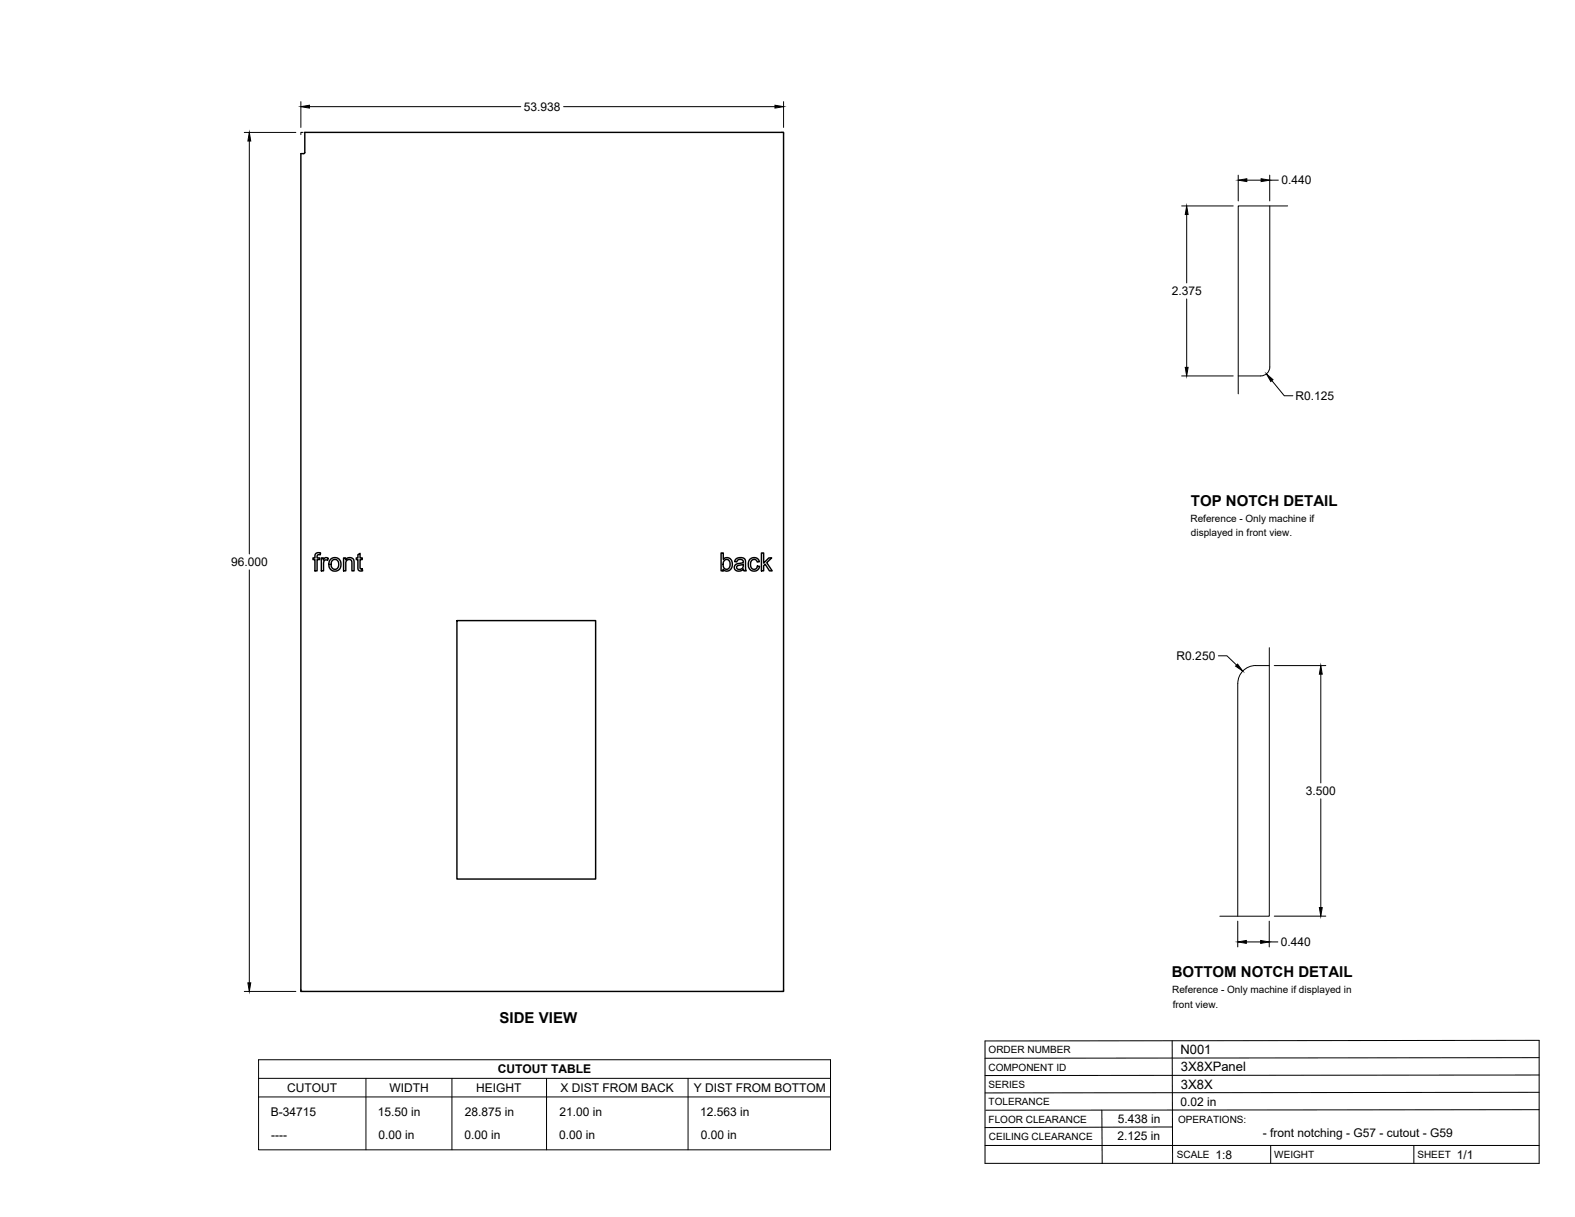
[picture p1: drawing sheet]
<svg xmlns="http://www.w3.org/2000/svg" width="559mm" height="432mm" viewBox="0 0 559 432" stroke-linecap="round" stroke-linejoin="round" font-family="sans-serif">
<!-- layer: Visible -->
<g fill="none" stroke="#000" stroke-width=".51">
<path d="M108.1 47h169.9v304.8h-171.3v-297.3h1.2l.2-.4zM112 196.4l.8-.3 .9 .1-.1 .7a.72 .72 0 0 0-.8-.1 .72 .72 0 0 0-.3 .7v.5h.9v.5h-.9v4h-.8v-4h-.7v-.5h.7zM114 198h.7v.6a1.12 1.12 0 0 1 1.8-.5l-.3 .7a1.01 1.01 0 0 0-1.2 .1 1.01 1.01 0 0 0-.2 1.2v2.4h-.8zM117.3 198.5a2.3 2.3 0 0 1 3.7 1.6 2.3 2.3 0 0 1-3.5 2.1 2.84 2.84 0 0 1-.2-3.7zM117.9 198.9l.9-.4 .7 .2 .5 .5 .2 1.5-.8 1.2-1 .1-.7-.7-.2-1.2zM121.9 198h.7v.6a1.63 1.63 0 0 1 2-.7 1.63 1.63 0 0 1 1 1.8v2.8h-.7l-.2-3.6-.7-.4-.9 .3-.4 .8v2.9h-.8zM127 196.8l.7-.5v1.7h.8v.5h-.8l.1 3.2 .7 .1 .2 .7-.6 .1a1.04 1.04 0 0 1-1.1-1.4v-2.7h-.6v-.5h.6zM255.8 196.2h.8v2.3a1.98 1.98 0 0 1 2.5-.2 1.98 1.98 0 0 1 .7 2.4l-.3 .9a1.75 1.75 0 0 1-2.9 .4v.5h-.8zM256.9 198.9l.5-.4a1.79 1.79 0 0 1 1.7 1.3 1.79 1.79 0 0 1-.7 2l-.6 .2-.7-.2a2.22 2.22 0 0 1-.5-2.2zM261 198.5l1.5-.7 1.2 .2 .5 .3 .3 .6 .3 3.6h-.9l-.1-.5a1.76 1.76 0 0 1-2 .7 1.76 1.76 0 0 1-1.3-1.6l.6-.8 1.8-.5a.68 .68 0 0 0 .8-.7 .68 .68 0 0 0-.9-.6 1.11 1.11 0 0 0-1.4 .9l-.8-.1zM266 198.5a1.96 1.96 0 0 1 1.9-.6 1.96 1.96 0 0 1 1.5 1.4l-.8 .1a1.26 1.26 0 0 0-1.6-.8 1.26 1.26 0 0 0-.7 1.6l.2 1.1 .5 .6a1.16 1.16 0 0 0 1.7-1l.8 .1-.4 .9a2.07 2.07 0 0 1-2.4 .6 2.07 2.07 0 0 1-1.2-2.2zM270.2 196.2h.7v3.6l1.9-1.8h1l-1.8 1.6 2 2.9h-1l-1.5-2.3-.6 .5v1.8h-.7z"/>
<path d="M261.5 200.9l1.4-.5a.44 .44 0 0 1 .6-.1 .44 .44 0 0 1 .2 .5 1.2 1.2 0 0 1-1 1.2 1.2 1.2 0 0 1-1.3-.8zM162.1 220.2h49.2v91.7h-49.2z"/>
</g>
<!-- layer: Reference -->
<path d="M107.5 47h-.8v.8M277.2 47h.8v.8M450.5 73.1v57.1a3.2 3.2 0 0 1-3.2 3.2h-8M456.9 73.1h-17.6v66.6M450.3 236.2a12.8 12.8 0 0 0-7.7 .6 6.4 6.4 0 0 0-3.4 5.7l-.1 82.6M450.3 229.8v95.3h-17.5M106.7 351v.8h.8M278 351v.8h-.8" fill="none" stroke="#000" stroke-width=".35"/>
<!-- layer: Titleblock -->
<path d="M349.5 369.3l196.6-.2v43.7h-196.6zM415.9 369.3l.1 43.5M546.1 375.3l-196.6 .2M390.9 393.9l.2 18.9M416 399.9l-66.5 .2M546.1 393.7l-196.3 .2M546.1 387.6l-196.6 .2M546.1 381.4l-196.6 .2M349.5 406.4h196.6M450.8 406.4v6.4M501.6 406.4v6.4" fill="none" stroke="#000" stroke-width=".36"/>
<!-- layer: Custom Tables -->
<path d="M91.7 376h203v32h-203zM91.7 382.6h203M91.7 389.2h203M129.8 382.6v25.4M160.3 382.6v25.4M193.9 382.6v25.4M244.1 382.6v25.4" fill="none" stroke="#000" stroke-width=".35"/>
<!-- layer: FD_Dimensions -->
<g fill="none" stroke="#000" stroke-width=".35">
<path d="M106.7 36.1v9.1M109.8 37.8h75M200 37.8h75M278 36.1v9.1M86.7 47h18.3M88.5 50v146.6M419.2 73.1h18.3M421 76.1v24.3M439.3 62.1v9.2M442.4 63.9h5M450.5 62.1v9.2M450.5 63.9h3"/>
<path d="M421 106.1v24.2M419.2 133.4h18.3M451.3 135l4.4 5.4h3M88.5 202.2v146.5M432.3 232.7h3l3.4 3.3M452.1 236.2h18.3M468.6 239.2v38.6M468.6 283.4v38.6M439.1 326.8v9.2M442.2 334.2h5.1M450.3 326.8v9.2M450.3 334.2h3.1"/>
<path d="M452.1 325.1h18.3M86.7 351.8h18.3"/>
</g>
<g fill="#000" stroke="#000" stroke-width=".35">
<path d="M106.7 37.8l3.1-.5v1.1zM275 37.3l3 .5-3 .6zM88.5 47l.5 3h-1.1zM421 73.1l.5 3h-1zM439.3 63.9l3.1-.5v1zM447.4 63.4l3.1 .5-3.1 .5zM420.5 130.3h1l-.5 3.1zM449.3 132.7l2.4 2-.8 .7zM439.1 235.6l1.8 2.5-2.5-1.8zM468.6 236.2l.5 3h-1zM439.1 334.2l3.1-.5v1zM447.3 333.7l3 .5-3 .5z"/>
<path d="M468.1 322h1l-.5 3.1zM87.9 348.7h1.1l-.5 3.1z"/>
</g>
<g font-size="5.3">
<text x="422.6" y="179.5">TOP NOTCH DETAIL</text>
<text x="415.8" y="346.8">BOTTOM NOTCH DETAIL</text>
<text x="177.3" y="363.1">SIDE VIEW</text>
</g>
<g font-size="4.6">
<text x="418.8" y="373.8">N001</text>
<text x="419" y="380.1">3X8XPanel</text>
<text x="419" y="386.2">3X8X</text>
</g>
<g font-size="4.3">
<text x="185.9" y="39.3">53.938</text>
<text x="454.6" y="65.4">0.440</text>
<text x="415.7" y="104.7">2.375</text>
<text x="459.6" y="141.9">R0.125</text>
<text x="82" y="200.9">96.000</text>
<text x="417.5" y="234.2">R0.250</text>
<text x="463.3" y="282.1">3.500</text>
<text x="454.5" y="335.7">0.440</text>
<text x="176.6" y="380.8">CUTOUT TABLE</text>
<text x="101.9" y="387.4">CUTOUT</text>
<text x="138.2" y="387.4">WIDTH</text>
<text x="169" y="387.4">HEIGHT</text>
<text x="198.9" y="387.4">X DIST FROM BACK</text>
<text x="246.1" y="387.4">Y DIST FROM BOTTOM</text>
<text x="418.8" y="392.4">0.02 in</text>
<text x="96.1" y="396.1">B-34715</text>
<text x="134.1" y="396.1">15.50 in</text>
<text x="164.9" y="396.1">28.875 in</text>
<text x="198.5" y="396.1">21.00 in</text>
<text x="248.4" y="396.1">12.563 in</text>
<text x="396.6" y="398.3">5.438 in</text>
<text x="96.2" y="404">----</text>
<text x="134.3" y="404">0.00 in</text>
<text x="164.8" y="404">0.00 in</text>
<text x="198.4" y="404">0.00 in</text>
<text x="248.6" y="404">0.00 in</text>
<text x="396.5" y="404.3">2.125 in</text>
<text x="448.1" y="403.3">- front notching - G57 - cutout - G59</text>
<text x="431.3" y="411.1">1:8</text>
<text x="516.9" y="411.1">1/1</text>
</g>
<g font-size="3.5">
<text x="422.4" y="185">Reference - Only machine if</text>
<text x="422.6" y="190.2">displayed in front view.</text>
<text x="415.9" y="352.4">Reference - Only machine if displayed in</text>
<text x="416.1" y="357.5">front view.</text>
<text x="350.8" y="373.6">ORDER NUMBER</text>
<text x="350.8" y="379.9">COMPONENT ID</text>
<text x="350.8" y="386.1">SERIES</text>
<text x="350.8" y="392.2">TOLERANCE</text>
<text x="350.8" y="398.4">FLOOR CLEARANCE</text>
<text x="418" y="398.4">OPERATIONS:</text>
<text x="350.8" y="404.4">CEILING CLEARANCE</text>
<text x="417.5" y="410.9">SCALE</text>
<text x="452.1" y="410.9">WEIGHT</text>
<text x="502.9" y="410.9">SHEET</text>
</g>
</svg>
